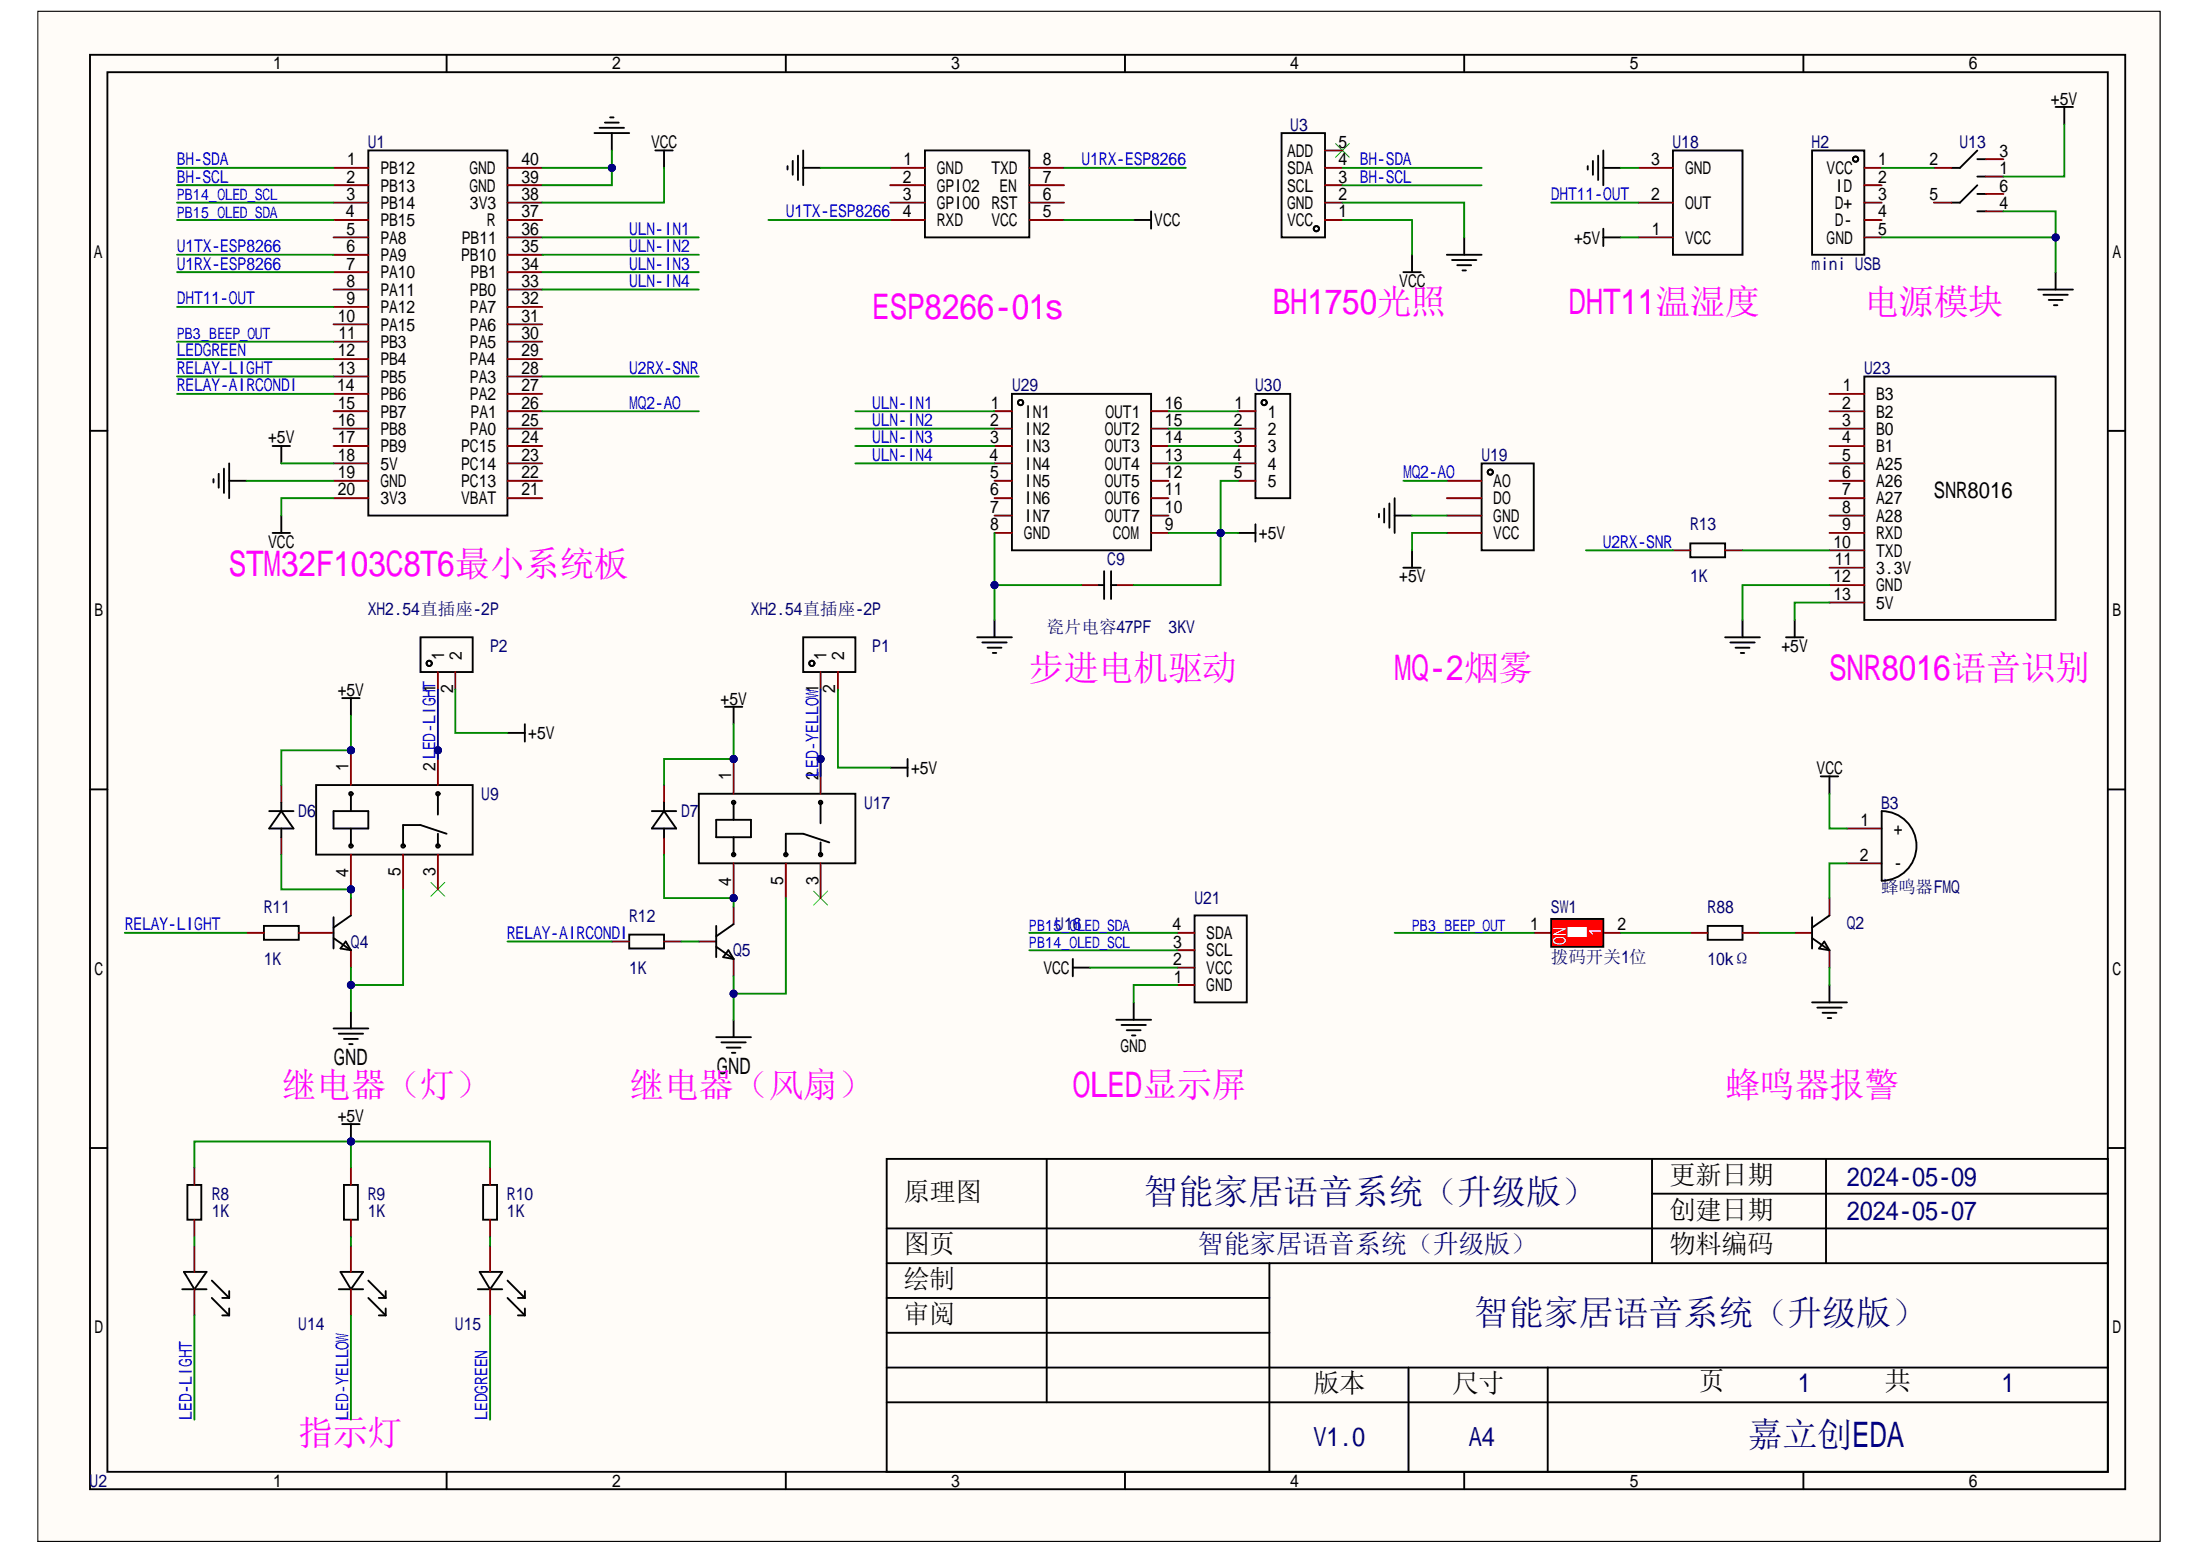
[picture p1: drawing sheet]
# Altium schematic sheet 原理图.schdoc
size 309 x 223 mm; Symbol: Sheet-Symbol_A4; Device: Sheet-Symbol_A4; Company: 嘉立创EDA; Version: V1.0; Page Size: A4; @Project Name: 智能家居语音系统（升级版）; @Page Count: 1; @Update Date: 2024-05-09; @Create Date: 2024-05-07; @Schematic Name: 智能家居语音系统（升级版）; @Page No: 1; @Page Name: 智能家居语音系统（升级版）

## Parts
B3  蜂鸣器FMQ  [蜂鸣器]
C9  瓷片电容47PF  3KV  [CAP-TH_L5.0-W4.0-P5.00-D1.0]
D6  D_1N4007A  [DO_1N4007]  (value not drawn)
D7  D_1N4007A  [DO_1N4007]  (value not drawn)
H2  mini USB  [MINI-USB-POWER]
P1  XH2.54直插座-2P  [CONN-TH_XH2.54-2P]
P2  XH2.54直插座-2P  [CONN-TH_XH2.54-2P]
Q2  S8050_TO_NPN  [S8050_TO_92]  (value not drawn)
Q4  S8050_TO_NPN  [S8050_TO_92]  (value not drawn)
Q5  S8050_TO_NPN  [S8050_TO_92]  (value not drawn)
R8  1K  [Res_1/4W]
R9  1K  [Res_1/4W]
R10  1K  [Res_1/4W]
R11  1K  [Res_1/4W]
R12  1K  [Res_1/4W]
R13  1K  [Res_1/4W]
R88  10kΩ  [Res_1/4W]
SW1  拨码开关1位  [SW-TH_DSWB01LHGET]
U1  STM32F103C8T6小蓝板  [STM32F103C8T6最小系统板(蓝)]  (value not drawn)
U2  ESP8266-01S模块  [ESP8266-01S模块]  (value not drawn)
U3  GY302光照传感器  [GY302光照传感器]  (value not drawn)
U9  继电器5V  [继电器DC5V]  (value not drawn)
U13  按键开关7*7  [按键开关7*7]  (value not drawn)
U14  LED_5mm  [LED_5mm]  (value not drawn)
U15  LED_5mm  [LED_5mm]  (value not drawn)
U16  LED_5mm  [LED_5mm]  (value not drawn)
U17  继电器5V  [继电器DC5V]  (value not drawn)
U18  DHT11温湿度传感器  [DHT11]  (value not drawn)
U19  MQ系列4针传感器  [MQ系列4针传感器]  (value not drawn)
U21  OLED四针0.96寸  [OLED4针0.96寸]  (value not drawn)
U23  SNR8016语音识别  [SNR8016]  (value not drawn)
U29  ULN2003A  [DIP-16_L20.0-W6.4-P2.54-LS7.6-BL]  (value not drawn)
U30  步进电机  [conn-th_5p-p2.54_xh2.54_5p_dip]  (value not drawn)

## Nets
+5V: C9.2 D6.1(K) D7.1(K) P1.2 P2.2 R8.2 R9.2 R10.2 U1.18(5V) U9.1 U13.1 U17.1 U18.1(VCC) U19.4(VCC) U23.13(5V) U29.9(COM) U30.5
GND: Q4.1(E) Q5.1(E) U9.5 U17.5 U21.1(GND)
NetC9_1: C9.1 H2.5(GND) Q2.1(E) U1.19(GND) U1.39(GND) U1.40(GND) U2.1(GND) U3.2(GND) U13.4 U18.3(GND) U19.3(GND) U23.12(GND) U29.8(GND)
VCC: B3.1(+) U1.20(3V3) U1.38(3V3) U2.5(VCC) U3.1(VCC) U21.2(VCC)
BH-SCL: U1.2(PB13) U3.3(SCL)
BH-SDA: U1.1(PB12) U3.4(SDA)
DHT11-OUT: U1.9(PA12) U18.2(OUT)
LED-LIGHT: P2.1 U9.2 U14.1(C)
LED-YELLOW: P1.1 U15.1(C) U17.2
LEDGREEN: U1.12(PB4) U16.1(C)
MQ2-AO: U1.26(PA1) U19.1(AO)
PB3_BEEP_OUT: SW1.1 U1.11(PB3)
PB14_OLED_SCL: U1.3(PB14) U21.3(SCL)
PB15_OLED_SDA: U1.4(PB15) U21.4(SDA)
RELAY-AIRCONDI: R12.2 U1.14(PB6)
RELAY-LIGHT: R11.2 U1.13(PB5)
U1RX-ESP8266: U1.7(PA10) U2.8(TXD)
U1TX-ESP8266: U1.6(PA9) U2.4(RXD)
U2RX-SNR: R13.2 U1.28(PA3)
ULN-IN1: U1.36(PB11) U29.1(IN1)
ULN-IN2: U1.35(PB10) U29.2(IN2)
ULN-IN3: U1.34(PB1) U29.3(IN3)
ULN-IN4: U1.33(PB0) U29.4(IN4)
NetB3_2: B3.2(-) Q2.3(C)
NetD6_2: D6.2(A) Q4.3(C) U9.4
NetD7_2: D7.2(A) Q5.3(C) U17.4
NetH2_1: H2.1(VCC) U13.2
NetQ2_2: Q2.2(B) R88.2
NetQ4_2: Q4.2(B) R11.1
NetQ5_2: Q5.2(B) R12.1
NetR8_1: R8.1 U14.2(A)
NetR9_1: R9.1 U15.2(A)
NetR10_1: R10.1 U16.2(A)
NetR13_1: R13.1 U23.10(TXD)
NetR88_1: R88.1 SW1.2
NetU29_13: U29.13(OUT4) U30.4
NetU29_14: U29.14(OUT3) U30.3
NetU29_15: U29.15(OUT2) U30.2
NetU29_16: U29.16(OUT1) U30.1

Not connected (* = marked no-connect by the designer): H2 2(ID) 3(D+) 4(D-); U1 5(PA8) 8(PA11) 10(PA15) 15(PB7) 16(PB8) 17(PB9) 21(VBAT) 22(PC13) 23(PC14) 24(PC15) 25(PA0) 27(PA2) 29(PA4) 30(PA5) 31(PA6) 32(PA7) 37(R); U2 2(GPIO2) 3(GPIO0) 6(RST) 7(EN); U3 5(ADD)*; U9 3*; U13 3 5 6; U17 3*; U19 2(DO); U23 1(B3) 2(B2) 3(B0) 4(B1) 5(A25) 6(A26) 7(A27) 8(A28) 9(RXD) 11(3.3V); U29 5(IN5) 6(IN6) 7(IN7) 10(OUT7) 11(OUT6) 12(OUT5)

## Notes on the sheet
- ESP8266-01s
- BH1750光照
- (near U18) DHT11温湿度
- 电源模块
- (near U1) STM32F103C8T6最小系统板
- 步进电机驱动
- MQ-2烟雾
- (near U23) SNR8016语音识别
- 继电器（灯）
- 继电器（风扇）
- OLED显示屏
- 蜂鸣器报警
- 指示灯
